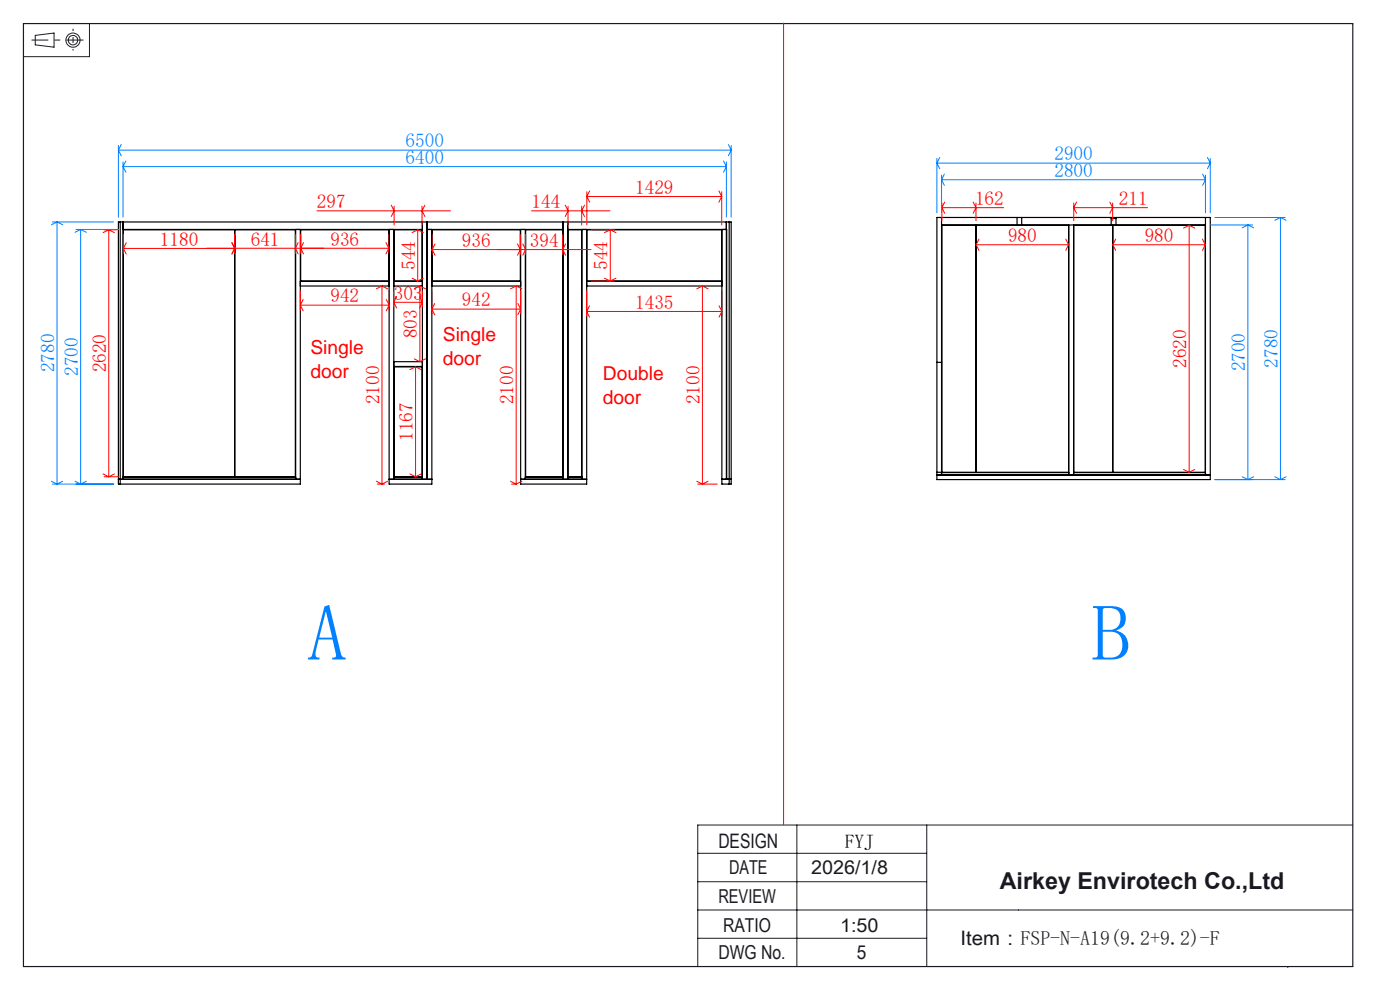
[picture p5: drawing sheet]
<svg xmlns="http://www.w3.org/2000/svg" width="297mm" height="210mm" viewBox="0 0 297 210" stroke-linecap="round" stroke-linejoin="round" font-family="sans-serif">
<g fill="none" stroke="#191924" stroke-width=".21">
<path d="M7.5 7.5l4-.5v3l-4-.5zM19 5v7h-14M169.1 175v30M196.6 175v30M287 175h-139v30M148 187h48.6M148 193h139M148 181h48.6M148.1 199h48.5M273.2 205v.2"/>
<circle cx="15.5" cy="8.5" r="1.01"/>
<circle cx="15.5" cy="8.5" r="1.5"/>
</g>
<path d="M15.5 6.1v4.6" fill="none" stroke="#191924" stroke-width=".21" stroke-dasharray="30.5 1.3 1.3 1.3" stroke-dashoffset="30" stroke-linecap="butt"/>
<path d="M17.7 8.5h-11" fill="none" stroke="#191924" stroke-width=".21" stroke-dasharray="30.5 1.3 1.3 1.3" stroke-dashoffset="26.8" stroke-linecap="butt"/>
<path d="M5 5h282v200h-282z" fill="none" stroke="#191924" stroke-width=".25"/>
<g fill="none" stroke="#000" stroke-width=".25">
<path d="M25.5 47.1h-.4v55.6h.4M25.5 47.1v55.6M25.5 47.1h129.2M26.1 47.1v54.6M26.1 48.7h63.5M26.2 48.7h36.5v52.4h-36.5zM49.8 48.7v52.4M62.7 48.7v53M63.7 59.7h18.8M63.7 48.7v54h-38.2M63.8 48.7h18.7v10.9h-18.7zM82.5 48.7v54h9.1v-54"/>
<path d="M83.5 48.7v53M83.5 59.7h6.1M83.6 48.7h5.9v10.9h-5.9zM89.6 47.1v54.6M90.6 47.1v54.6M90.6 48.7h28.9M91.6 59.7h18.9M91.7 48.7h18.7v10.9h-18.7zM110.5 48.7v54h14v-54M111.4 48.7v53M111.5 48.7h7.9v52.4h-7.9zM119.5 47.1v54.6"/>
<path d="M120.4 47.1v54.6M120.4 48.7h33.8v53M123.4 48.7h-2.9v52.4h2.9M123.4 48.7v53M124.5 59.7h28.6M124.5 48.7h28.6v10.9h-28.6M153.1 48.7v54h1.6M154.1 47.1v54.6M154.7 47.1h.4v55.6h-.4M154.7 47.1v55.6M198.8 46.1h58v55.6h-58zM199.7 46.1v54.6"/>
<path d="M199.7 47.7h56M199.8 47.8h26.9v52.4h-26.9zM207 47.8v52.4M207.1 47.8v52.4M215.8 46.1v1.6M216.7 46.1v1.6M226.7 47.7v53M227.8 47.7v53M227.8 47.8h27.9v52.4h-27.9zM235.7 46.3h1M235.7 46.1v1.6M236 47.8v52.4"/>
<path d="M236.7 46.1v1.6M255.7 46.1v54.6M63.7 60.7h18.8M83.5 77.7h6.1M83.5 76.7h6.1M83.5 60.7h6.1M83.6 77.8h5.9v23.3h-5.9zM91.6 60.7h18.9M124.5 60.7h28.6M198.8 76.9h.9M25.1 101.7h.4zM25.5 101.7h38.2"/>
<path d="M26.1 101.2h36.6M82.5 101.7h9.1M83.5 101.2h6.1M110.5 101.7h14M111.4 101.2h8.1M120.4 101.2h3M153.1 101.7h1.6M154.7 101.7h.4zM198.8 100.2h.9M198.8 100.7h58M199.7 100.3h27M227.8 100.3h27.9"/>
</g>
<g fill="none" stroke="#f00" stroke-width=".21">
<path d="M166.2 4.9v170.1M22.1 48.7h3.1M23.1 48.7v52.4M23.1 48.7l1.2 .6M23.1 48.7l-1.2 .6M26.2 49.7v4M26.2 52.7l.6 1.2M26.8 51.5l-.6 1.2M43.8 52.7h38.7M49.2 51.5l.6 1.2h-23.6M49.2 51.5l.6 1.2-.6 1.2M49.8 49.7v4"/>
<path d="M62.7 49.7v4M63.3 51.5l-.6 1.2 .6 1.2M63.8 49.7v4M64.4 51.5l-.6 1.2 .6 1.2M67.2 44.7h28.4M81.9 51.5l.6 1.2M82.5 49.7v4M82.5 52.7l-.6 1.2M83 43.5l.6 1.2-.6 1.2M83.6 43.7v4M87.4 59l1.2 .6M88.6 48.7v10.9"/>
<path d="M88.6 48.7l1.2 .6M88.6 48.7l-1.2 .6M89.5 43.7v4M89.8 59l-1.2 .6M90.1 43.5l-.6 1.2 .6 1.2M91.7 49.7v4.3M91.7 52.9h33.7M91.7 52.9l.6 1.2M92.3 51.7l-.6 1.2M109.8 51.7l.6 1.2-.6 1.2M110.4 49.7v4.3M110.9 51.7l.6 1.2-.6 1.2"/>
<path d="M111.5 49.7v4.3M112.7 44.7h16.7M119.4 49.7v4.3M119.9 43.5l.6 1.2-.6 1.2M120 51.7l-.6 1.2 .6 1.2M120.5 43.7v4M123.4 43.7v4M124 43.5l-.6 1.2 .6 1.2M124.5 40.7v7M124.5 41.7h28.6M124.5 41.7l.6 1.2M125.1 40.5l-.6 1.2"/>
<path d="M125.5 48.7h5M125.5 59.6h5M128.2 59l1.3 .6M129.5 48.7v10.9M129.5 48.7l1.2 .6M129.5 48.7l-1.3 .6M130.7 59l-1.2 .6M152.5 40.5l.6 1.2M153.1 40.7v7M153.1 41.7l-.6 1.2M199.8 44.1h13.1M199.8 43.1v3.7"/>
<path d="M199.8 44.1l.6 1.2M200.4 42.9l-.6 1.2M206.4 42.9l.6 1.2-.6 1.2M207 43.1v3.7M207.1 51.9h19.6M207.1 51.9l.6 1.2M207.7 50.7l-.6 1.2M226.1 50.7l.6 1.2M226.7 51.9l-.6 1.2M227.8 43.1v3.7M227.8 44.1h15.7M227.8 44.1l.6 1.2"/>
<path d="M228.4 42.9l-.6 1.2M235.4 42.9l.6 1.2-.6 1.2M236 43.1v3.7M236.1 51.9h19.6M236.1 51.9l.6 1.2M236.7 50.7l-.6 1.2M252.3 47.8v52.4M252.3 47.8l1.2 .6M252.3 47.8l-1.2 .6M255.1 50.7l.6 1.2M255.7 51.9l-.6 1.2M63.7 61.7v4"/>
<path d="M63.7 64.7h18.8M63.7 64.7l.6 1.2M64.3 63.5l-.6 1.2M81 60.7v42M81 60.7l1.2 .6M81 60.7l-1.2 .6M82 63.5l.5 1.2M82.5 61.7v4M82.5 64.7l-.5 1.2M83.5 61.7v3.4M83.5 64.1h6.1M83.5 64.1l.6 1.2"/>
<path d="M84.1 62.9l-.6 1.2M87.9 76.1l1.2 .6M88.2 77.8v23.3M88.2 77.8l1.2 .6M88.2 77.8l-1.2 .6M89 62.9l.6 1.2M89.1 60.7v16M89.1 60.7l1.2 .6M89.1 60.7l-1.2 .6M89.6 61.7v3.4M89.6 64.1l-.6 1.2M90.3 76.1l-1.2 .6"/>
<path d="M91.6 61.7v4.9M91.6 65.6h18.9M91.6 65.6l.6 1.2M92.2 64.4l-.6 1.2M109.5 60.7v42M109.5 60.7l1.2 .6M109.5 60.7l-1.2 .6M109.9 64.4l.6 1.2M110.5 61.7v4.9M110.5 65.6l-.6 1.2M124.5 61.7v5.4M124.5 66.1h28.6"/>
<path d="M124.5 66.1l.6 1.2M125.1 64.9l-.6 1.2M149 60.7v42M149 60.7l1.2 .6M149 60.7l-1.2 .6M152.5 64.9l.6 1.2M153.1 61.7v5.4M153.1 66.1l-.6 1.2M251.1 99.6l1.2 .6M253.5 99.6l-1.2 .6M21.9 100.5l1.2 .6M22.1 101.1h3.1"/>
<path d="M24.3 100.5l-1.2 .6M79.8 102.1l1.2 .6M80 102.7h1.6M82.2 102.1l-1.2 .6M87 100.5l1.2 .6M89.4 100.5l-1.2 .6M108.3 102.1l1.2 .6M108.5 102.7h1M110.7 102.1l-1.2 .6M147.8 102.1l1.2 .6M148 102.7h4.2M150.2 102.1l-1.2 .6"/>
</g>
<g fill="none" stroke="#0080ff" stroke-width=".21">
<path d="M25.1 30.9v15.2M25.1 31.8h130M25.1 31.8l.6 1.2M25.7 30.6l-.6 1.2M26.1 34.4v11.7M26.1 35.3h128M26.1 35.3l.6 1.2M26.7 34.1l-.6 1.2M153.5 34.1l.6 1.2M154.1 34.4v11.7M154.1 35.3l-.6 1.2M154.5 30.6l.6 1.2"/>
<path d="M155.1 30.9v15.2M155.1 31.8l-.6 1.2M198.8 33.6v11.5M198.8 34.6h58M198.8 34.6l.6 1.2M199.4 33.4l-.6 1.2M199.7 37.1v8M199.7 38.1h56M199.7 38.1l.6 1.2M200.3 36.9l-.6 1.2M255.1 36.9l.6 1.2M255.7 37.1v8"/>
<path d="M255.7 38.1l-.6 1.2M256.2 33.4l.6 1.2M256.8 33.6v11.5M256.8 34.6l-.6 1.2M11.1 47.1h13M12.1 47.1v55.6M12.1 47.1l1.2 .6M12.1 47.1l-1.2 .6M16.1 48.7h9M17.1 48.7v54M17.1 48.7l1.2 .6M17.1 48.7l-1.2 .6"/>
<path d="M256.8 47.7h8.9M257.7 46.1h14.9M264.7 47.7v54M264.7 47.7l1.3 .6M264.7 47.7l-1.2 .6M271.6 46.1v55.6M271.6 46.1l1.2 .6M271.6 46.1l-1.2 .6M10.9 102.1l1.2 .6M11.1 102.7h13M13.3 102.1l-1.2 .6M15.9 102.1l1.2 .6"/>
<path d="M18.3 102.1l-1.2 .6M257.7 101.7h14.9M263.5 101.1l1.2 .6M266 101.1l-1.3 .6M270.4 101.1l1.2 .6M272.8 101.1l-1.2 .6"/>
</g>
<g font-size="16.9" fill="#0080ff">
<text x="65.2" y="140.1">A</text>
<text x="231.5" y="140.1">B</text>
</g>
<text font-size="4.9" fill="#191924" x="212.1" y="188.6">Airkey Envirotech Co.,Ltd</text>
<g font-size="4.2" fill="#191924">
<text x="152.4" y="179.9">DESIGN</text>
<text x="203.8" y="200.4">Item：FSP-N-A19(9.2+9.2)-F</text>
</g>
<g font-size="4.1" fill="#0080ff">
<text x="86.1" y="31.3">6500</text>
<text x="86.1" y="34.7">6400</text>
<text x="223.7" y="34">2900</text>
<text x="223.7" y="37.5">2800</text>
<text x="271.1" y="78" transform="rotate(-90 271.1 78)">2780</text>
<text x="11.6" y="78.9" transform="rotate(-90 11.6 78.9)">2780</text>
<text x="16.6" y="79.7" transform="rotate(-90 16.6 79.7)">2700</text>
<text x="264.2" y="78.8" transform="rotate(-90 264.2 78.8)">2700</text>
</g>
<g font-size="4.1" fill="#f00">
<text x="134.7" y="41.1">1429</text>
<text x="67.2" y="44.1">297</text>
<text x="112.8" y="44.1">144</text>
<text x="206.8" y="43.5">162</text>
<text x="237.4" y="43.5">211</text>
<text x="33.9" y="52.1">1180</text>
<text x="53.2" y="52.1">641</text>
<text x="70.1" y="52.1">936</text>
<text x="98" y="52.4">936</text>
<text x="112.4" y="52.4">394</text>
<text x="213.8" y="51.3">980</text>
<text x="242.8" y="51.3">980</text>
<text x="88.1" y="57.2" transform="rotate(-90 88.1 57.2)">544</text>
<text x="128.9" y="57.2" transform="rotate(-90 128.9 57.2)">544</text>
<text x="70.1" y="64.1">942</text>
<text x="83.5" y="63.5">303</text>
<text x="98" y="65">942</text>
<text x="134.7" y="65.5">1435</text>
<text x="88.5" y="71.7" transform="rotate(-90 88.5 71.7)">803</text>
<text x="65.8" y="75.1">Single</text>
<text x="94" y="72.4">Single</text>
<text x="94" y="77.4">door</text>
<text x="22.5" y="79" transform="rotate(-90 22.5 79)">2620</text>
<text x="65.8" y="80.1">door</text>
<text x="127.9" y="80.6">Double</text>
<text x="251.7" y="78.1" transform="rotate(-90 251.7 78.1)">2620</text>
<text x="80.5" y="85.7" transform="rotate(-90 80.5 85.7)">2100</text>
<text x="109" y="85.7" transform="rotate(-90 109 85.7)">2100</text>
<text x="127.9" y="85.7">door</text>
<text x="148.5" y="85.7" transform="rotate(-90 148.5 85.7)">2100</text>
<text x="87.6" y="93.5" transform="rotate(-90 87.6 93.5)">1167</text>
</g>
<text font-size="4.1" x="179.2" y="179.9">FYJ</text>
<g font-size="4.1" fill="#191924">
<text x="154.7" y="185.5">DATE</text>
<text x="172.1" y="185.5">2026/1/8</text>
<text x="152.4" y="191.5">REVIEW</text>
<text x="153.4" y="197.8">RATIO</text>
<text x="178.2" y="197.8">1:50</text>
<text x="152.4" y="203.4">DWG No.</text>
<text x="181.7" y="203.4">5</text>
</g>
</svg>
